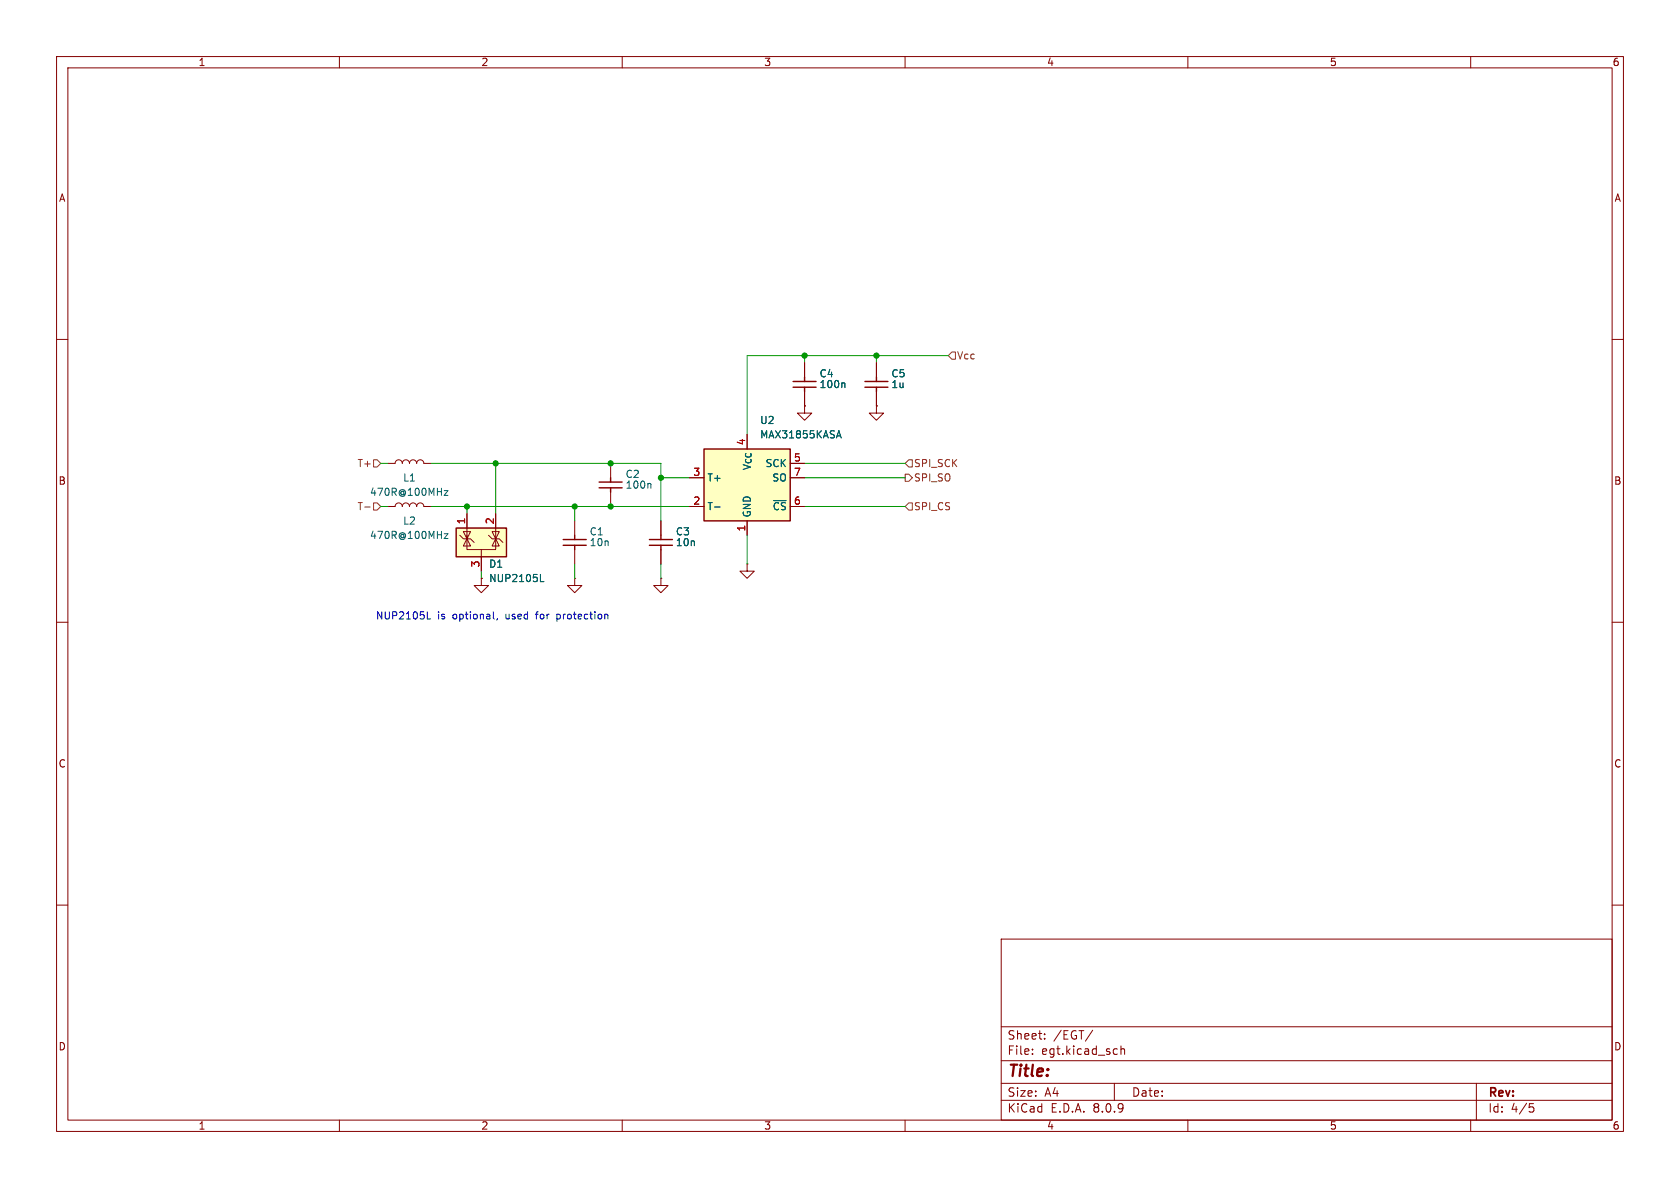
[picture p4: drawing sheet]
<svg xmlns="http://www.w3.org/2000/svg" width="297mm" height="210mm" viewBox="0 0 297 210" stroke-linecap="round" stroke-linejoin="round" font-family="sans-serif">
<g fill="none" stroke="#840000" stroke-width=".18">
<path d="M10 10h277v190h-277zM12 12h273v186h-273zM60 10v2M110 10v2M160 10v2M210 10v2M260 10v2M10 60h2M142.2 64.1v2.6M142.2 69.2v2.6M154.9 71.8v1.2h1.3l-1.3 1.3-1.2-1.3h1.2M154.9 71.8h.1"/>
<path d="M154.9 64.1v2.6M154.9 69.2v2.6M285 60h2M68.6 89.5h1.2a.64 .64 0 0 1 .7-.6 .64 .64 0 0 1 .6 .6 .64 .64 0 0 1 .7-.6 .64 .64 0 0 1 .6 .6 .64 .64 0 0 1 .6-.6 .64 .64 0 0 1 .7 .6 .64 .64 0 0 1 .6-.6 .64 .64 0 0 1 .6 .6h1.3M68.6 81.9h1.2a.64 .64 0 0 1 .7-.6 .64 .64 0 0 1 .6 .6 .64 .64 0 0 1 .7-.6 .64 .64 0 0 1 .6 .6 .64 .64 0 0 1 .6-.6 .64 .64 0 0 1 .7 .6 .64 .64 0 0 1 .6-.6 .64 .64 0 0 1 .6 .6h1.3M101.6 92.1v2.5M101.6 97.2v2.5M107.9 81.9v2.6M107.9 87v2.5M116.8 92.1v2.5M116.8 97.2v2.5M10 110h2"/>
<path d="M101.6 102.2v1.3h1.3l-1.3 1.3-1.3-1.3h1.3M101.6 102.2h.1M116.8 102.2v1.3h1.3l-1.3 1.3-1.2-1.3h1.2M116.8 102.2h.1M285 110h2M10 160h2M177 166h108v32h-108zM285 160h2M60 198v2M110 198v2M160 198v2M177 194.5h108"/>
<path d="M177 191.5h108M177 187.5h108M177 181.5h108M182.5 186.3v.1M182.5 185.5v.1M184.7 183.6v.1M184.7 182.8v.1M193.2 182.1l-1.3 2M197 191.5v3M197.4 185.4l.1 .1M197.5 186.3l-.1 .1M198.2 184.9v1.5"/>
<path d="M198.2 185.5l.2-.1 .3 .1 .1 .9M210 198v2M260 198v2M261 191.5v6.5M270.4 195.1h.7M270.5 195.7h.4l.3 .3-.2 .5-.5 .1"/>
</g>
<path d="M149.2 67.7l.2 .2v.6M78.5 94.3h.7l-.7 .9h.7M78.5 86.7h.7l-.7 .9h.7M114.9 85.5l.2 .1v.7" fill="none" stroke="#006464" stroke-width=".18"/>
<g fill="none" stroke="#840000" stroke-width=".25">
<path d="M140.2 68.5h4.1M140.2 67.4h4.1M142.2 66.7v.7M142.2 68.5v.7M152.9 68.5h4.1M152.9 67.4h4.1M154.9 66.7v.7M154.9 68.5v.7M99.6 96.4h4M99.6 95.4h4M101.6 94.6v.8M101.6 96.4v.8"/>
<path d="M105.9 86.2h4.1M105.9 85.2h4.1M107.9 84.5v.7M107.9 86.2v.8M114.8 96.4h4.1M114.8 95.4h4.1M116.8 94.6v.8M116.8 96.4v.8"/>
</g>
<path d="M124.5 79.4h15.2v12.7h-15.2z" fill="#ffffc2"/>
<path d="M124.5 79.4h15.2v12.7h-15.2z" fill="none" stroke="#840000" stroke-width=".25"/>
<path d="M142.2 71.8v1.2h1.3l-1.3 1.3-1.2-1.3h1.2M142.2 71.8h.1M121.9 89.5h2.6M121.9 84.5h2.6M132.1 99.7v1.3h1.2l-1.2 1.2-1.3-1.2h1.3M132.1 99.7h.1M132.1 92.1v2.5M139.7 89.5h2.5M139.7 84.5h2.5M139.7 81.9h2.5M85.1 102.2v1.3h1.3l-1.3 1.3-1.3-1.3h1.3M85.1 102.2h.1" fill="none" stroke="#840000" stroke-width=".18"/>
<path d="M148 77.1h.6M148.3 76.1l.4 1.3M126.3 89.6h1" fill="none" stroke="#006464" stroke-width=".18"/>
<path d="M80.6 93.3h8.9v5.1h-8.9z" fill="#ffffc2"/>
<path d="M80.6 93.3h8.9v5.1h-8.9z" fill="none" stroke="#840000" stroke-width=".25"/>
<g fill="none" stroke="#840000" stroke-width=".18">
<path d="M142.2 71.8h.1M142.2 64.1v2.6M142.2 69.2v2.6M154.9 71.8h.1M154.9 64.1v2.6M154.9 69.2v2.6M81.3 94.6l.6 .7h1.3l.6 .6M82.5 95.3v1.9h5.1v-1.9M82.5 95.3l.7 1.2h-1.3zM82.5 94.6v.7l.7-1.3h-1.3l.6 1.3M82.5 90.8v4.5M85.1 97.2v3.8"/>
<path d="M86.4 94.6l.6 .7h1.3l.6 .6M87 94h1.3l-.7 1.3zM87.6 95.3l.7 1.2h-1.3zM87.6 90.8v4.5M116.8 92.1v2.5M116.8 97.2v2.5M121.9 89.5h2.6M121.9 84.5h2.6M132.1 92.1v2.5M139.7 89.5h2.5M139.7 84.5h2.5M139.7 81.9h2.5"/>
<path d="M85.1 102.2h.1"/>
</g>
<path d="M148 77.1h.6M148.3 76.1l.4 1.3M149.2 67.7l.2 .2v.6M126.3 89.6h1M95.5 102.8h.6" fill="none" stroke="#006464" stroke-width=".18"/>
<path d="M168.3 62.2h.6v1.3h-.6l-.7-.6zM64.5 89.6h.9M66 81.3h.7l.6 .6-.6 .7h-.7zM66 88.9h.7l.6 .6-.6 .7h-.7zM160 83.8h.7l.6 .7-.6 .6h-.7zM160.7 81.3h.6v1.3h-.6l-.7-.7zM160.7 88.9h.6v1.3h-.6l-.7-.7z" fill="none" stroke="#725600" stroke-width=".18"/>
<path d="M75.5 109.4h.6M87.3 109.4h.1M87.9 109.4l-.1 .2M98.5 108.6v1.2M98.5 109.4h.1M98.6 108.6h-.1M107.3 108.6l.2 .2v.6" fill="none" stroke="#0000c2" stroke-width=".18"/>
<g fill="none" stroke="#009600" stroke-width=".18">
<path d="M142.2 62.9v1.2M154.9 62.9v1.2M167.6 62.9h-35.5v13.9M67.3 89.5h1.3M67.3 81.9h1.3M76.2 89.5h45.7M76.2 81.9h40.6v10.2M82.5 89.5v1.3M87.6 81.9v8.9M101.6 89.5v2.6M101.6 99.7v2.5M116.8 99.7v2.5"/>
<path d="M116.8 84.5h5.1M132.1 94.6v5.1M142.2 89.5h17.8M142.2 81.9h17.8M142.2 84.5h17.8M85.1 101v1.2"/>
</g>
<g fill="#009600" stroke="#009600" stroke-width=".18">
<circle cx="142.2" cy="62.9" r=".46"/>
<circle cx="154.9" cy="62.9" r=".46"/>
<circle cx="107.9" cy="81.9" r=".46"/>
<circle cx="116.8" cy="84.5" r=".46"/>
<circle cx="101.6" cy="89.5" r=".46"/>
<circle cx="107.9" cy="89.5" r=".46"/>
<circle cx="87.6" cy="81.9" r=".46"/>
<circle cx="82.5" cy="89.5" r=".46"/>
</g>
<text font-size="2.8" fill="#840000" x="178" y="190.9">Title:</text>
<g font-size="2.1" fill="#840000">
<text x="178" y="184">Sheet:</text>
<text x="186.2" y="184">/EGT/</text>
<text x="178" y="186.7">File:</text>
<text x="184.1" y="186.7">egt.kicad_sch</text>
<text x="178" y="196.9">KiCad</text>
<text x="178" y="194.1">Size:</text>
<text x="184.7" y="194.1">A4</text>
<text x="185.7" y="196.9">E.D.A.</text>
<text x="193.3" y="196.9">8.0.9</text>
<text x="200" y="194.1">Date:</text>
<text x="263" y="194.3">Rev:</text>
<text x="263" y="196.9">Id:</text>
<text x="267.1" y="196.9">4/5</text>
</g>
<g font-size="1.8" fill="#840000">
<text x="35" y="11.9">1</text>
<text x="85" y="11.9">2</text>
<text x="135" y="11.9">3</text>
<text x="185" y="11.9">4</text>
<text x="235" y="11.9">5</text>
<text x="285" y="11.9">6</text>
<text x="10.3" y="35.9">A</text>
<text x="285.3" y="35.9">A</text>
<text x="10.3" y="85.9">B</text>
<text x="285.3" y="85.9">B</text>
<text x="10.3" y="135.9">C</text>
<text x="285.3" y="135.9">C</text>
<text x="10.3" y="185.9">D</text>
<text x="285.3" y="185.9">D</text>
<text x="35" y="199.9">1</text>
<text x="85" y="199.9">2</text>
<text x="135" y="199.9">3</text>
<text x="185" y="199.9">4</text>
<text x="235" y="199.9">5</text>
<text x="285" y="199.9">6</text>
</g>
<g font-size="1.8" fill="#725600">
<text x="169.1" y="63.7">Vcc</text>
<text x="63.1" y="82.8">T+</text>
<text x="161.5" y="82.8">SPI_SCK</text>
<text x="161.5" y="85.3">SPI_SO</text>
<text x="63.1" y="90.4">T-</text>
<text x="161.5" y="90.4">SPI_CS</text>
</g>
<g font-size="1.8" fill="#006464">
<text x="144.8" y="66.9">C4</text>
<text x="144.8" y="68.8">100n</text>
<text x="157.5" y="66.9">C5</text>
<text x="157.5" y="68.8">1u</text>
<text x="134.3" y="77.7">MAX31855KASA</text>
<text x="134.3" y="75.2">U2</text>
<text x="132.9" y="83.3" transform="rotate(-90 132.9 83.3)">V_{CC}</text>
<text x="135.2" y="82.8">SCK</text>
<text x="65.3" y="87.9">470R@100MHz</text>
<text x="71.2" y="85.3">L1</text>
<text x="110.5" y="84.7">C2</text>
<text x="110.5" y="86.6">100n</text>
<text x="125" y="85.3">T+</text>
<text x="136.4" y="85.3">SO</text>
<text x="65.3" y="95.5">470R@100MHz</text>
<text x="71.2" y="92.9">L2</text>
<text x="104.1" y="94.8">C1</text>
<text x="119.4" y="94.8">C3</text>
<text x="125" y="90.4">T-</text>
<text x="132.9" y="91.6" transform="rotate(-90 132.9 91.6)">GND</text>
<text x="136.5" y="90.4">~{CS}</text>
<text x="86.4" y="100.6">D1</text>
<text x="104.1" y="96.7">10n</text>
<text x="119.4" y="96.7">10n</text>
<text x="86.4" y="103.1">NUP2105L</text>
</g>
<g font-size="1.8" fill="#a90000">
<text x="131.8" y="78.8" transform="rotate(-90 131.8 78.8)">4</text>
<text x="140.3" y="81.7">5</text>
<text x="122.5" y="89.3">2</text>
<text x="122.5" y="84.2">3</text>
<text x="140.3" y="89.3">6</text>
<text x="140.3" y="84.2">7</text>
<text x="82.3" y="92.8" transform="rotate(-90 82.3 92.8)">1</text>
<text x="87.4" y="92.8" transform="rotate(-90 87.4 92.8)">2</text>
<text x="131.8" y="94.1" transform="rotate(-90 131.8 94.1)">1</text>
<text x="84.8" y="100.4" transform="rotate(-90 84.8 100.4)">3</text>
</g>
<g font-size="1.8" fill="#0000c2">
<text x="66.4" y="109.7">NUP2105L</text>
<text x="77.3" y="109.7">is</text>
<text x="80.1" y="109.7">optional,</text>
<text x="89.7" y="109.7">used</text>
<text x="95.2" y="109.7">for</text>
<text x="99.1" y="109.7">protection</text>
</g>
</svg>
